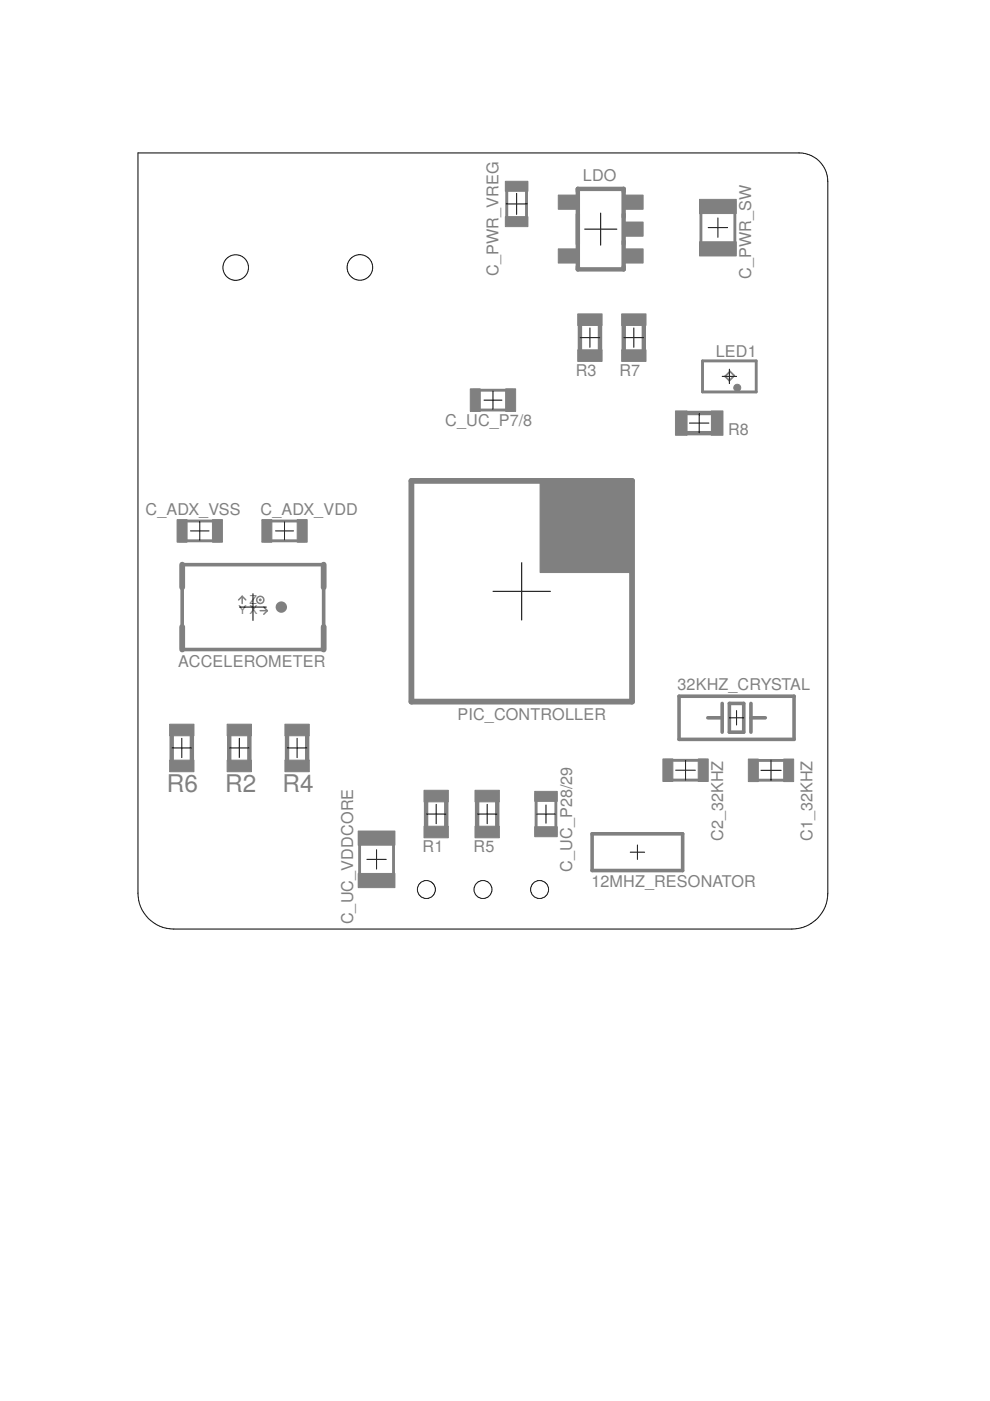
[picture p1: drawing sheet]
<svg xmlns="http://www.w3.org/2000/svg" width="210mm" height="297mm" viewBox="0 0 210 297" stroke-linecap="round" stroke-linejoin="round" font-family="sans-serif">
<g fill="none" stroke="#808080" stroke-width="1.2">
<path d="M38.6 119.7v4.8M68.6 119.7v4.8M87.2 102h46.8v46.8h-46.8zM38.6 132.9v4.8M68.6 132.9v4.8"/>
<circle cx="59.6" cy="128.7" r=".59"/>
</g>
<path d="M38.6 119.7h30v18h-30zM144 147.6h24.4v9.2h-24.4zM150.1 152.2h3M153.1 149.1v6.1M154.6 149.1h3.1v6.1h-3.1zM159.2 152.2h3.1M159.2 149.1v6.1M125.5 176.8h19.2v7.8h-19.2z" fill="none" stroke="#808080" stroke-width=".76"/>
<g fill="none" stroke="#808080" stroke-width=".93">
<path d="M122.5 40h9.7v17.1h-9.7zM123 69v5.2M127.2 69v5.2M132.2 69v5.2M136.5 69v5.2M145.6 87.6h5.2M145.6 91.8h5.2M36.4 156v5.2M40.7 156v5.2M48.6 156v5.2M52.9 156v5.2M60.9 156v5.2"/>
<path d="M65.1 156v5.2M90.3 170v5.2M94.6 170v5.2M101.2 170v5.2M105.4 170v5.2"/>
</g>
<path d="M153.7 79.8l1.1-1 .9 .9-1.1 1z" fill="none" stroke="#808080" stroke-width=".38"/>
<circle cx="156.3" cy="82.2" r=".74" fill="#808080" stroke="#808080" stroke-width=".21"/>
<g fill="none" stroke="#808080" stroke-width=".61">
<path d="M107.4 38.9v8.7M111.6 38.9v8.7M148.6 42.7v11.1M155.8 42.7v11.1M148.9 76.5h11.4v6.6h-11.4zM100.2 82.7h8.7M100.2 86.9h8.7M38 114.7h8.7M38 110.5h8.7M56 114.7h8.7M56 110.5h8.7M76.2 176.7v11"/>
<path d="M83.4 176.7v11M113.7 168.3v8.7M117.9 168.3v8.7M141 161.2h8.7M141 165.4h8.7M159.1 165.4h8.7M159.1 161.2h8.7"/>
</g>
<g fill="#808080" stroke="#808080" stroke-width=".21">
<path d="M148.3 51.3h7.8v3h-7.8z"/>
<path d="M148.3 42.3h7.8v3h-7.8z"/>
<path d="M63 110.2h2.1v4.8h-2.1z"/>
<path d="M55.5 110.2h2.1v4.8h-2.1z"/>
<path d="M37.5 110.2h2.2v4.8h-2.2z"/>
<path d="M45 110.2h2.2v4.8h-2.2z"/>
<path d="M36 161.2h5.1v2.4h-5.1z"/>
<path d="M36 153.5h5.1v2.5h-5.1z"/>
<path d="M107.1 45.9h4.8v2.1h-4.8z"/>
<path d="M107.1 38.4h4.8v2.2h-4.8z"/>
<path d="M114.5 102.3h19.1v19.1h-19.1z"/>
<path d="M140.5 160.9h2.2v4.8h-2.2z"/>
<path d="M148 160.9h2.2v4.8h-2.2z"/>
<path d="M166.2 160.9h2.1v4.8h-2.1z"/>
<path d="M158.7 160.9h2.1v4.8h-2.1z"/>
<path d="M99.7 82.4h2.1v4.8h-2.1z"/>
<path d="M107.2 82.4h2.1v4.8h-2.1z"/>
<path d="M113.4 167.8h4.8v2.1h-4.8z"/>
<path d="M113.4 175.3h4.8v2.1h-4.8z"/>
<path d="M89.9 175.2h5.2v2.4h-5.2z"/>
<path d="M89.9 167.6h5.2v2.4h-5.2z"/>
<path d="M48.2 161.2h5.1v2.4h-5.1z"/>
<path d="M48.2 153.5h5.1v2.5h-5.1z"/>
<path d="M60.4 153.5h5.2v2.5h-5.2z"/>
<path d="M60.4 161.2h5.2v2.4h-5.2z"/>
<path d="M75.9 176.2h7.8v3h-7.8z"/>
<path d="M75.9 185.2h7.8v3h-7.8z"/>
<path d="M122.5 66.5h5.2v2.5h-5.2z"/>
<path d="M122.5 74.2h5.2v2.4h-5.2z"/>
<path d="M100.7 175.2h5.2v2.4h-5.2z"/>
<path d="M100.7 167.6h5.2v2.4h-5.2z"/>
<path d="M131.8 66.5h5.2v2.5h-5.2z"/>
<path d="M131.8 74.2h5.2v2.4h-5.2z"/>
<path d="M132.5 52.8h3.9v3h-3.9z"/>
<path d="M132.5 47.1h3.9v3h-3.9z"/>
<path d="M132.5 41.4h3.9v3h-3.9z"/>
<path d="M118.4 41.4h3.9v3h-3.9z"/>
<path d="M118.4 52.8h3.9v3h-3.9z"/>
<path d="M143.2 87.1h2.5v5.2h-2.5z"/>
<path d="M150.8 87.1h2.5v5.2h-2.5z"/>
</g>
<g fill="none" stroke="#808080" stroke-width=".32">
<path d="M51.4 126.4v1.6M51.4 126.4l-.8 .8M51.4 126.4l.7 .8M55.2 129.5h1.5M55.9 128.7l.8 .8M56.7 129.5l-.8 .7"/>
<circle cx="55.2" cy="127.2" r=".76"/>
<circle cx="55.2" cy="127.2" r=".15"/>
</g>
<g fill="none" stroke="#000" stroke-width=".21">
<path d="M29.3 32.4h140.1a6.1 6.1 0 0 1 6.1 6.1v150.9a7.6 7.6 0 0 1-7.6 7.6h-131a7.6 7.6 0 0 1-7.6-7.6zM107.3 43.2h4.5M109.5 41v4.5M124 48.6h6.8M127.4 45.2v6.8M150.2 48.3h4.1M152.2 46.2v4.1M123 71.6h4.1M125.1 69.5v4.1M132.3 71.6h4.1M134.4 69.5v4.1M153.1 79.8h3.1"/>
<path d="M154.6 78.3v3M102.6 84.8h3.8M104.5 82.9v3.8M146.2 89.7h4.1M148.3 87.7v4.1M40.4 112.6h3.9M42.4 110.6v3.9M58.4 112.6h3.8M60.3 110.7v3.8M110.6 119.3v12.2M50.8 128.7h5.7M53.6 125.9v5.7"/>
<path d="M104.5 125.4h12.2M36.5 158.6h4.1M38.5 156.5v4.1M48.7 158.6h4.1M50.7 156.5v4.1M60.9 158.6h4.1M63 156.5v4.1M154.6 152.2h3.1M156.2 150.7v3M90.4 172.6h4.1M92.5 170.5v4.1M101.2 172.6h4.1"/>
<path d="M103.3 170.5v4.1M113.8 172.6h3.9M115.8 170.7v3.8M135.1 179.2v3M143.3 163.3h4.1M145.4 161.2v4.2M161.3 163.3h4.3M163.5 161.2v4.3M77.8 182.2h4.1M79.8 180.1v4.2M133.6 180.7h3.1"/>
<circle cx="50" cy="56.7" r="2.71"/>
<circle cx="76.3" cy="56.7" r="2.71"/>
<circle cx="90.4" cy="188.6" r="1.91"/>
<circle cx="102.4" cy="188.6" r="1.91"/>
<circle cx="114.4" cy="188.6" r="1.91"/>
</g>
<g font-size="5.2" fill="#808080">
<text x="35.4" y="167.9">R6</text>
<text x="47.7" y="167.9">R2</text>
<text x="59.9" y="167.9">R4</text>
</g>
<g font-size="3.4" fill="#808080">
<text x="123.6" y="38.4">LDO</text>
<text x="105.7" y="58.5" transform="rotate(-90 105.7 58.5)">C_PWR_VREG</text>
<text x="159.3" y="59.2" transform="rotate(-90 159.3 59.2)">C_PWR_SW</text>
<text x="151.8" y="75.6">LED1</text>
<text x="122.1" y="79.8">R3</text>
<text x="131.4" y="79.8">R7</text>
<text x="94.4" y="90.4">C_UC_P7/8</text>
<text x="154.4" y="92.3">R8</text>
<text x="30.9" y="109.1">C_ADX_VSS</text>
<text x="55.3" y="109.1">C_ADX_VDD</text>
<text x="37.8" y="141.4">ACCELEROMETER</text>
<text x="143.7" y="146.4">32KHZ_CRYSTAL</text>
<text x="97" y="152.7">PIC_CONTROLLER</text>
<text x="153.4" y="178.3" transform="rotate(-90 153.4 178.3)">C2_32KHZ</text>
<text x="172.3" y="178.3" transform="rotate(-90 172.3 178.3)">C1_32KHZ</text>
<text x="89.6" y="180.7">R1</text>
<text x="100.4" y="180.7">R5</text>
<text x="121.3" y="184.9" transform="rotate(-90 121.3 184.9)">C_UC_P28/29</text>
<text x="125.4" y="188.1">12MHZ_RESONATOR</text>
<text x="74.9" y="196" transform="rotate(-90 74.9 196)">C_UC_VDDCORE</text>
</g>
<g font-size="2.6" fill="#808080">
<text x="50.6" y="130.2">Y X</text>
<text x="52.9" y="128">Z</text>
</g>
</svg>
